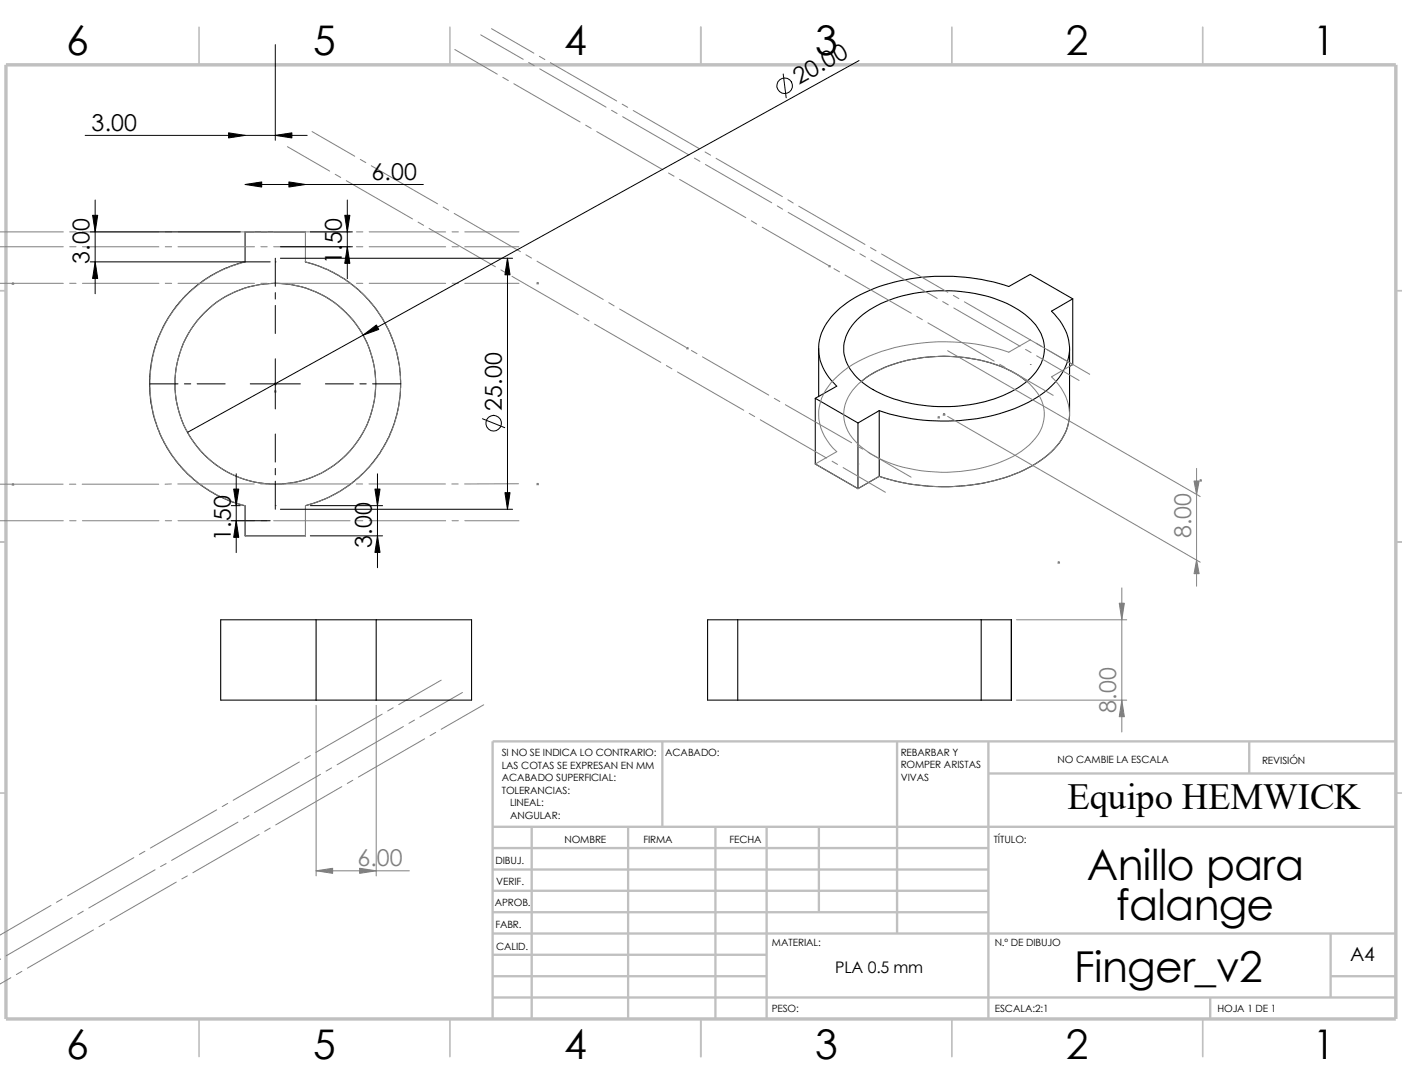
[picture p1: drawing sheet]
<svg xmlns="http://www.w3.org/2000/svg" width="279mm" height="216mm" viewBox="0 0 279 216" stroke-linecap="round" stroke-linejoin="round" font-family="sans-serif">
<g fill="none" stroke="#c0c0c0" stroke-width=".34">
<path d="M39.7 5.4v7.5M89.7 5.4v7.5M139.7 5.4v7.5M189.7 5.4v7.5M239.7 5.4v7.5M-.1 57.9h1.3M278.2 57.9h1.2M-.1 107.9h1.3M278.2 107.9h1.2M-.1 157.9h1.3M278.2 157.9h1.2M39.7 202.9v7.5"/>
<path d="M89.7 202.9v7.5M139.7 202.9v7.5M189.7 202.9v7.5M239.7 202.9v7.5"/>
</g>
<g fill="none" stroke="#c0c0c0" stroke-width=".47">
<path d="M132 147.7v17M178.8 147.7v38.2M197 154.1h81.2M197 147.7v55.2M249 147.7v6.4M278.2 147.7h-180v55.2M98.2 173.2h98.8M98.2 177.4h98.8M98.2 168.9h98.8M98.2 164.7h180M106 164.7v38.2M125.2 164.7v38.2"/>
<path d="M142.6 164.7v38.2M152.8 164.7v38.2M163.2 164.7v17M98.2 194.4h54.6M98.2 185.9h180M98.2 190.2h54.6M98.2 181.7h98.8M98.2 198.7h180M241.2 198.7v4.2M265.2 194.4h13M265.2 185.9v12.8"/>
</g>
<path d="M1.2 12.9h277v190h-277z" fill="none" stroke="#c0c0c0" stroke-width=".68" stroke-linecap="butt"/>
<g fill="none" stroke="#000" stroke-width=".21">
<path d="M60.8 52.2l3.1 .9 2.8 1.3a25 25 0 0 1 12.9 25.2 25 25 0 0 1-18.7 21.1v6h-12v-6M60.9 52.2v-6h-12v6l-1.8 .5a25 25 0 0 0-17.3 24.6 25 25 0 0 0 19 23.4M213.8 59.5l-4.3 2.5a10.1 10.1 0 0 1 3.6 8.5 12.6 12.6 0 0 1-6.5 8.7 36.5 36.5 0 0 1-21.3 4.6 40.2 40.2 0 0 1-10.1-2M213.8 59.5l-8.5-4.8-4.3 2.4a40.2 40.2 0 0 0-28.8 1.2 16 16 0 0 0-8.5 8 9.3 9.3 0 0 0 2.5 10l.6 .6-4.3 2.4M213.8 59.5v13.1l-.7 .4M162.5 79.3l8.5 4.9M162.5 79.3v13.1l8.5 4.9M163.2 69.4v9.6M170.8 63.7a22.7 22.7 0 0 1 13.2-5.5 29.8 29.8 0 0 1 19 3.5 9.8 9.8 0 0 1 5.2 7.7 9.7 9.7 0 0 1-5.2 7.8 30.7 30.7 0 0 1-22 3 20 20 0 0 1-10.7-5.5 7.5 7.5 0 0 1 .5-11zM171.7 76a23.9 23.9 0 0 1 13.3-4.9 28.7 28.7 0 0 1 18.7 4.1l.9 .8M213.1 69.4v13.1a11.6 11.6 0 0 1-5.7 9.2 34.9 34.9 0 0 1-19.8 5.2 38.8 38.8 0 0 1-12.4-2M171 84.2v13.1"/>
<path d="M175.2 81.8l-4.2 2.4M175.2 81.8v13.1M175.2 94.9l-4.2 2.4M63 123.4h12M63 139.4h12M63 123.4v16M63 123.4h-19v16h19M75 123.4v16M75 123.4h19v16h-19M147 123.4v16M147 123.4h-6v16h6M147 123.4h48.5"/>
<path d="M147 139.4h48.5M195.5 123.4v16M195.5 123.4h6.1M195.5 139.4h6.1M201.5 123.4v16"/>
<circle cx="54.9" cy="76.4" r="20"/>
</g>
<g fill="none" stroke="#808080" stroke-width=".2">
<path d="M90.6 9.9l8.5 4.9M95.8 6.9l8.5 4.9M98 5.7l8.4 4.9M100.2 15.4l1.1 .6M102.4 16.7l13.2 7.6M105.4 12.4l1.1 .7M107.5 11.2l1.1 .7M107.6 13.7l13.2 7.6M109.7 12.5l13.2 7.6M57.3 29.2l8.4 4.9M62.2 26.2l8.5 4.9M66.8 34.7l1.1 .6"/>
<path d="M69 36l13.2 7.6M71.8 31.7l1.1 .7M74 33l13.2 7.6M116.7 24.9l1.1 .7M118.9 26.2l13.2 7.6M121.9 22l1.1 .6M124 20.7l1.1 .7M124.1 23.2l13.2 7.7M126.2 22l13.2 7.6M133.2 34.5l1.1 .6M135.4 35.7l13.2 7.6M138.4 31.5l1.1 .6"/>
<path d="M140.5 30.3l1.1 .6M140.6 32.8l13.2 7.6M142.7 31.5l13.2 7.7M157 39.8l1.1 .6M-.1 56.4h12.7M-.1 49.1h12.7M0 46.2h12.6M2.5 56.3l.3 .3M2.6 56.3v.3M2.7 56.3l-.3 .3M13.9 46.2h1.3M13.9 56.4h1.3"/>
<path d="M13.9 49.1h1.3M16.4 46.2h15.3M16.4 56.4h15.3M16.4 49.1h15.3M32.9 46.2h1.3M32.9 56.4h1.3M32.9 49.1h1.3M35.5 46.2h34.3M35.5 56.4h15.2M35.5 49.1h15.2M48.9 46.2v6a25 25 0 0 0-19 24.2 25 25 0 0 0 19 24.3v6h12v-6a25 25 0 0 0 19-24.3 25 25 0 0 0-19-24.2v-6M52 56.4h1.3"/>
<path d="M52 49.1h1.3M54.5 56.4h15.3M54.5 49.1h15.3M54.9 52.2h.1M54.9 51.4h.1M71 46.2h1.3M71 56.4h1.3M71 49.1h1.3M73.6 46.2h15.2M73.6 56.4h15.2M73.6 49.1h15.2M83.3 44.2l1.1 .7"/>
<path d="M85.5 45.5l13.2 7.6M88.3 41.2l1.1 .7M90.1 46.2h1.3M90.1 56.4h1.3M90.1 49.1h1.3M90.5 42.5l13.2 7.6M92.6 46.2h10.8M92.6 56.4h10.8M92.6 49.1h10.8M99.8 53.8l1.1 .6M102 55l13.2 7.7M104.8 50.8l1.1 .6"/>
<path d="M107 56.4h.3M107 56.3l.3 .3M107 52l13.2 7.6M107.1 56.3v.3M107.3 56.3l-.3 .3M149.7 44l1.1 .6M151.9 45.3l13.2 7.6M154.9 41l1.1 .7M157.1 42.3l13.2 7.6M159.2 41.1l13.2 7.6M165.2 53h.3M165.2 52.9l.3 .3"/>
<path d="M165.3 52.9v.3M165.4 52.9l-.3 .3M166.2 53.5l1.1 .6M168.4 54.8l13.2 7.6M171.4 50.5l1.1 .7M173.5 49.3l1.1 .7M173.6 51.8l13.2 7.6M175.7 50.6l13.2 7.6M190 58.8l1.1 .7M54.7 76.5h.3M54.7 76.3l.3 .3M54.7 77.9h.3"/>
<path d="M54.7 77.8l.3 .3M54.9 76.3v.3M54.9 77.8v.3M55 76.3l-.3 .3M55 77.8l-.3 .3M116.3 63.3l1.1 .6M118.5 64.6l13.2 7.6M121.3 60.3l1.1 .6M123.5 61.6l13.2 7.6M132.8 72.8l1.1 .6M135 74.1l13.2 7.6M136.9 69.3h.3"/>
<path d="M136.9 69.2l.3 .3M137 69.2v.3M137.1 69.2l-.3 .3M137.8 69.8l1.1 .6M140 71.1l13.2 7.6M154.3 79.3l1.1 .7M165.7 76.1a24.6 24.6 0 0 1 12.7-6.9 41.7 41.7 0 0 1 22.6 .9l4.3-2.4 8.5 4.9-4.3 2.5a9.6 9.6 0 0 1 3 10.6 15.7 15.7 0 0 1-8.3 7.9 40.2 40.2 0 0 1-29 1.3l-4.2 2.4-8.5-4.9 4.3-2.4a9.4 9.4 0 0 1-2.2-12.4zM171.1 76.4a24 24 0 0 1 13.7-5.3 30.4 30.4 0 0 1 17.9 3.5 10.5 10.5 0 0 1 5.3 6.8 7.9 7.9 0 0 1-2.9 7.2 24.7 24.7 0 0 1-14.9 5.4 29.9 29.9 0 0 1-16.6-3.6 10.5 10.5 0 0 1-5.4-6.7 8.2 8.2 0 0 1 2.9-7.3zM182.7 63l1.1 .7M184.9 64.3l13.2 7.6M187.9 60.1l1.1 .6M188.8 69.8l50.4 29.1"/>
<path d="M190.1 61.3l13.2 7.7M192.2 60.1l13.2 7.6M199.2 72.6l1.1 .6M201.4 73.8l8.5 4.9M204.4 69.6l1.1 .6M205.3 72.6h.1M205.8 72.3h.1M206.5 68.4l1.1 .6M206.6 70.9l8.5 4.9M208.7 69.6l8.5 4.9M0 96.4h12.6M2.5 96.4l.3 .2"/>
<path d="M2.6 96.4v.2M2.7 96.4l-.3 .2M13.8 96.4h1.3M16.4 96.4h15.2M34.2 96.4h-1.3M35.4 96.4h15.3M51.9 96.4h1.3M54.5 96.4h15.2M71 96.4h1.3M73.5 96.4h15.3M90 96.4h1.3M103.3 96.4h-10.7"/>
<path d="M107 96.4h.3M107 96.3l.3 .3M107.1 96.3v.3M107.3 96.3l-.3 .3M149.3 82.3l1.1 .7M151.5 83.6l13.2 7.6M156.5 80.6l13.2 7.6M165.8 91.9l1.1 .6M168 93.1l8.4 4.9M170.5 92.7h.1M170.8 88.8l1.1 .7M171 92.4h.1"/>
<path d="M173 90.1l8.6 4.9M186.9 83.1h.3M186.9 83l.3 .3M187.1 83v.3M187.2 83l-.3 .3M188 82.5h.3M188 82.4l.3 .3M188.1 82.4v.3M188.3 82.4l-.3 .3M188.8 82.9l50.4 29.1M238.5 93.3v23.5M239.1 95.7h.3"/>
<path d="M239.1 95.5l.3 .3M239.3 95.5v.3M239.4 95.5l-.3 .3M0 103.7h12.6M13.9 103.7h1.3M16.4 103.7h15.3M32.9 103.7h1.3M35.5 103.7h15.2M52 103.7h1.3M54.5 103.7h15.3M54.9 100.7h.1M54.9 101.4h.1"/>
<path d="M71 103.7h1.3M73.6 103.7h15.2M90.1 103.7h1.3M92.6 103.7h10.8M210.9 112h.3M210.9 111.9l.3 .3M211 111.9v.3M211.1 111.9l-.3 .3M223.6 117.1v28.7M87.9 135.5l-8.4 4.8M92.2 137.9l-8.5 4.9M202.6 123.4h21.9"/>
<path d="M202.6 139.4h21.9M59.6 151.8l-13.1 7.6M61.8 150.5l-1.1 .6M63 140.5v34M63.9 154.2l-13.2 7.6M66.1 153l-1.1 .6M68.1 156.7l-13.2 7.6M70.3 155.4l-1.1 .6M75 140.5v34M76.2 142.2l-13.3 7.7M78.4 141l-1.1 .6M80.4 144.7l-13.2 7.6"/>
<path d="M82.6 143.4l-1.1 .7M84.6 147.2l-13.2 7.6M86.8 145.9l-1.1 .6M96.4 140.4l-8.5 4.8M12.4 179.1l-1.1 .6M26.7 170.8l-13.2 7.6M28.9 169.5l-1.1 .7M30.9 173.2l-13.2 7.6M33.1 172l-1.1 .6M35.1 175.7l-13.2 7.6M37.3 174.5l-1.1 .5M43.2 161.3l-13.2 7.6"/>
<path d="M45.4 160l-1.1 .7M47.4 163.7l-13.2 7.7M49.6 162.5l-1.1 .6M51.6 166.2l-13.2 7.6M53.8 164.9l-1.1 .7M63 173.4h18.6M.1 191l-.1 .1M2.2 194.7l-2.2 1.3M4.4 193.5l-1.1 .6M10.2 180.3l-10.3 6M14.4 182.8l-13.2 7.6M16.6 181.5l-1.1 .6"/>
<path d="M18.6 185.2l-13.1 7.6M20.8 183.9l-1.1 .7"/>
<circle cx="54.9" cy="76.4" r="20"/>
</g>
<g fill="#808080" stroke="#808080" stroke-width=".2">
<path d="M238 95.8h1l-.5 2.7z"/>
<path d="M238.5 111.5l.5 2.8h-1z"/>
<path d="M223.1 120.1h1l-.5 3.3z"/>
<path d="M223.6 139.4l.5 3.3h-1z"/>
<path d="M71.7 172.9l3.3 .5-3.3 .5z"/>
<path d="M63 173.4l3.3-.5v1z"/>
</g>
<g fill="none" stroke="#000" stroke-width=".2">
<path d="M54.9 8.9v19M156.1 14.7l.6 4.8M171.2 12.1l-133.8 74M17 27h44.2M19 39.8v18.7M48.9 36.7h35.5M69.2 39.8v15.7M18 46.2h29.9M18 52.2h35.8M54.9 51.4v5.6M54.9 58.3v1.3M55.9 49.1h14.3"/>
<path d="M55.9 51.4h46.3M61.8 46.2h8.4M101.1 51.4v50M29.9 76.5h5.6M36.7 76.5h1.3M39.3 76.5h5.6M49.9 76.5h10M54.9 60.8v5.6M54.9 71.5v9.9M64.9 76.5h5.5M71.7 76.5h1.3M74.3 76.5h5.6"/>
<path d="M47.1 94.4v15.7M54.9 86.4v5.6M54.9 93.3v1.3M54.9 95.8v5.6M75.2 94.4v18.7M96.1 83.4l4.5 1.8M46.1 100.7h1.8M46.1 103.7h7.7M55.9 101.4h46.3M61.8 106.7h14.4M61.8 100.7h14.4"/>
<circle cx="156.4" cy="17.1" r="1.55"/>
<circle cx="98.4" cy="84.3" r="1.56"/>
</g>
<g fill="#000" stroke="#000" stroke-width=".2">
<path d="M45.6 26.5l3.3 .5-3.3 .5zM48.9 36.7l3.3-.5v1.1zM54.9 27l3.3-.5v1zM57.6 36.2l3.3 .5-3.3 .6zM19 52.2l.5 3.3h-1zM18.5 42.9h1l-.5 3.3zM68.7 42.9h1l-.5 3.3zM69.2 49.1l.5 3.4h-1zM101.1 51.4l.5 3.3h-1zM72.3 66.8l2.7-2.1 .5 .9zM46.6 97.4h1l-.5 3.3zM47.1 103.7l.5 3.3h-1z"/>
<path d="M74.7 97.4h1l-.5 3.3zM75.2 106.7l.5 3.3h-1zM100.6 98.1h1l-.5 3.3z"/>
</g>
<g font-size="8.5">
<text x="216.6" y="175.2">Anillo para</text>
<text x="222.5" y="183.3">falange</text>
<text x="214" y="195.7">Finger_v2</text>
</g>
<g font-size="8.1">
<text x="13.2" y="10.9">6</text>
<text x="62.4" y="10.9">5</text>
<text x="112.4" y="10.9">4</text>
<text x="162.4" y="10.9">3</text>
<text x="212.4" y="10.9">2</text>
<text x="261.7" y="10.9">1</text>
<text x="13.2" y="210.9">6</text>
<text x="62.4" y="210.9">5</text>
<text x="112.4" y="210.9">4</text>
<text x="162.4" y="210.9">3</text>
<text x="212.4" y="210.9">2</text>
<text x="261.7" y="210.9">1</text>
</g>
<text font-size="7.3" x="212.7" y="161.2">Equipo HEMWICK</text>
<g font-size="4.6">
<text x="159.2" y="16.9" transform="rotate(-29 159.2 16.9)">20.00</text>
<text x="18.3" y="26">3.00</text>
<text x="74" y="35.8">6.00</text>
<text x="17.9" y="52.5" transform="rotate(-90 17.9 52.5)">3.00</text>
<text x="68.1" y="52.5" transform="rotate(-90 68.1 52.5)">1.50</text>
<text x="100" y="81.8" transform="rotate(-90 100 81.8)">25.00</text>
<text x="46" y="107.8" transform="rotate(-90 46 107.8)">1.50</text>
<text x="74.1" y="109.2" transform="rotate(-90 74.1 109.2)">3.00</text>
</g>
<g font-size="4.6" fill="#808080">
<text x="237.4" y="107.2" transform="rotate(-90 237.4 107.2)">8.00</text>
<text x="222.5" y="142" transform="rotate(-90 222.5 142)">8.00</text>
<text x="71.2" y="172.5">6.00</text>
</g>
<text font-size="3.9" x="269.1" y="191.5">A4</text>
<text font-size="3.2" x="166.5" y="193.8">PLA 0.5 mm</text>
<g font-size="2">
<text x="100" y="150.6">SI NO SE INDICA LO CONTRARIO:</text>
<text x="100" y="153.1">LAS COTAS SE EXPRESAN EN MM</text>
<text x="100" y="155.6">ACABADO SUPERFICIAL:</text>
<text x="132.5" y="150.6">ACABADO:</text>
<text x="179.5" y="153">ROMPER ARISTAS</text>
<text x="179.5" y="155.5">VIVAS</text>
<text x="179.5" y="150.5">REBARBAR Y</text>
<text x="210.8" y="151.9">NO CAMBIE LA ESCALA</text>
<text x="251.5" y="152.1">REVISIÓN</text>
<text x="100" y="158.1">TOLERANCIAS:</text>
<text x="101.6" y="160.6">LINEAL:</text>
<text x="101.6" y="163.1">ANGULAR:</text>
<text x="112.5" y="168">NOMBRE</text>
<text x="128.2" y="167.9">FIRMA</text>
<text x="145.4" y="167.9">FECHA</text>
<text x="198" y="167.9">TÍTULO:</text>
<text x="98.8" y="172">DIBUJ.</text>
<text x="98.9" y="176.3">VERIF.</text>
<text x="98.6" y="180.4">APROB.</text>
<text x="98.7" y="184.7">FABR.</text>
<text x="98.8" y="189.1">CALID.</text>
<text x="153.8" y="188.5">MATERIAL:</text>
<text x="198.2" y="188.5">N.º DE DIBUJO</text>
<text x="153.8" y="201.5">PESO:</text>
<text x="198.2" y="201.6">ESCALA:2:1</text>
<text x="242.7" y="201.6">HOJA 1 DE 1</text>
</g>
</svg>
